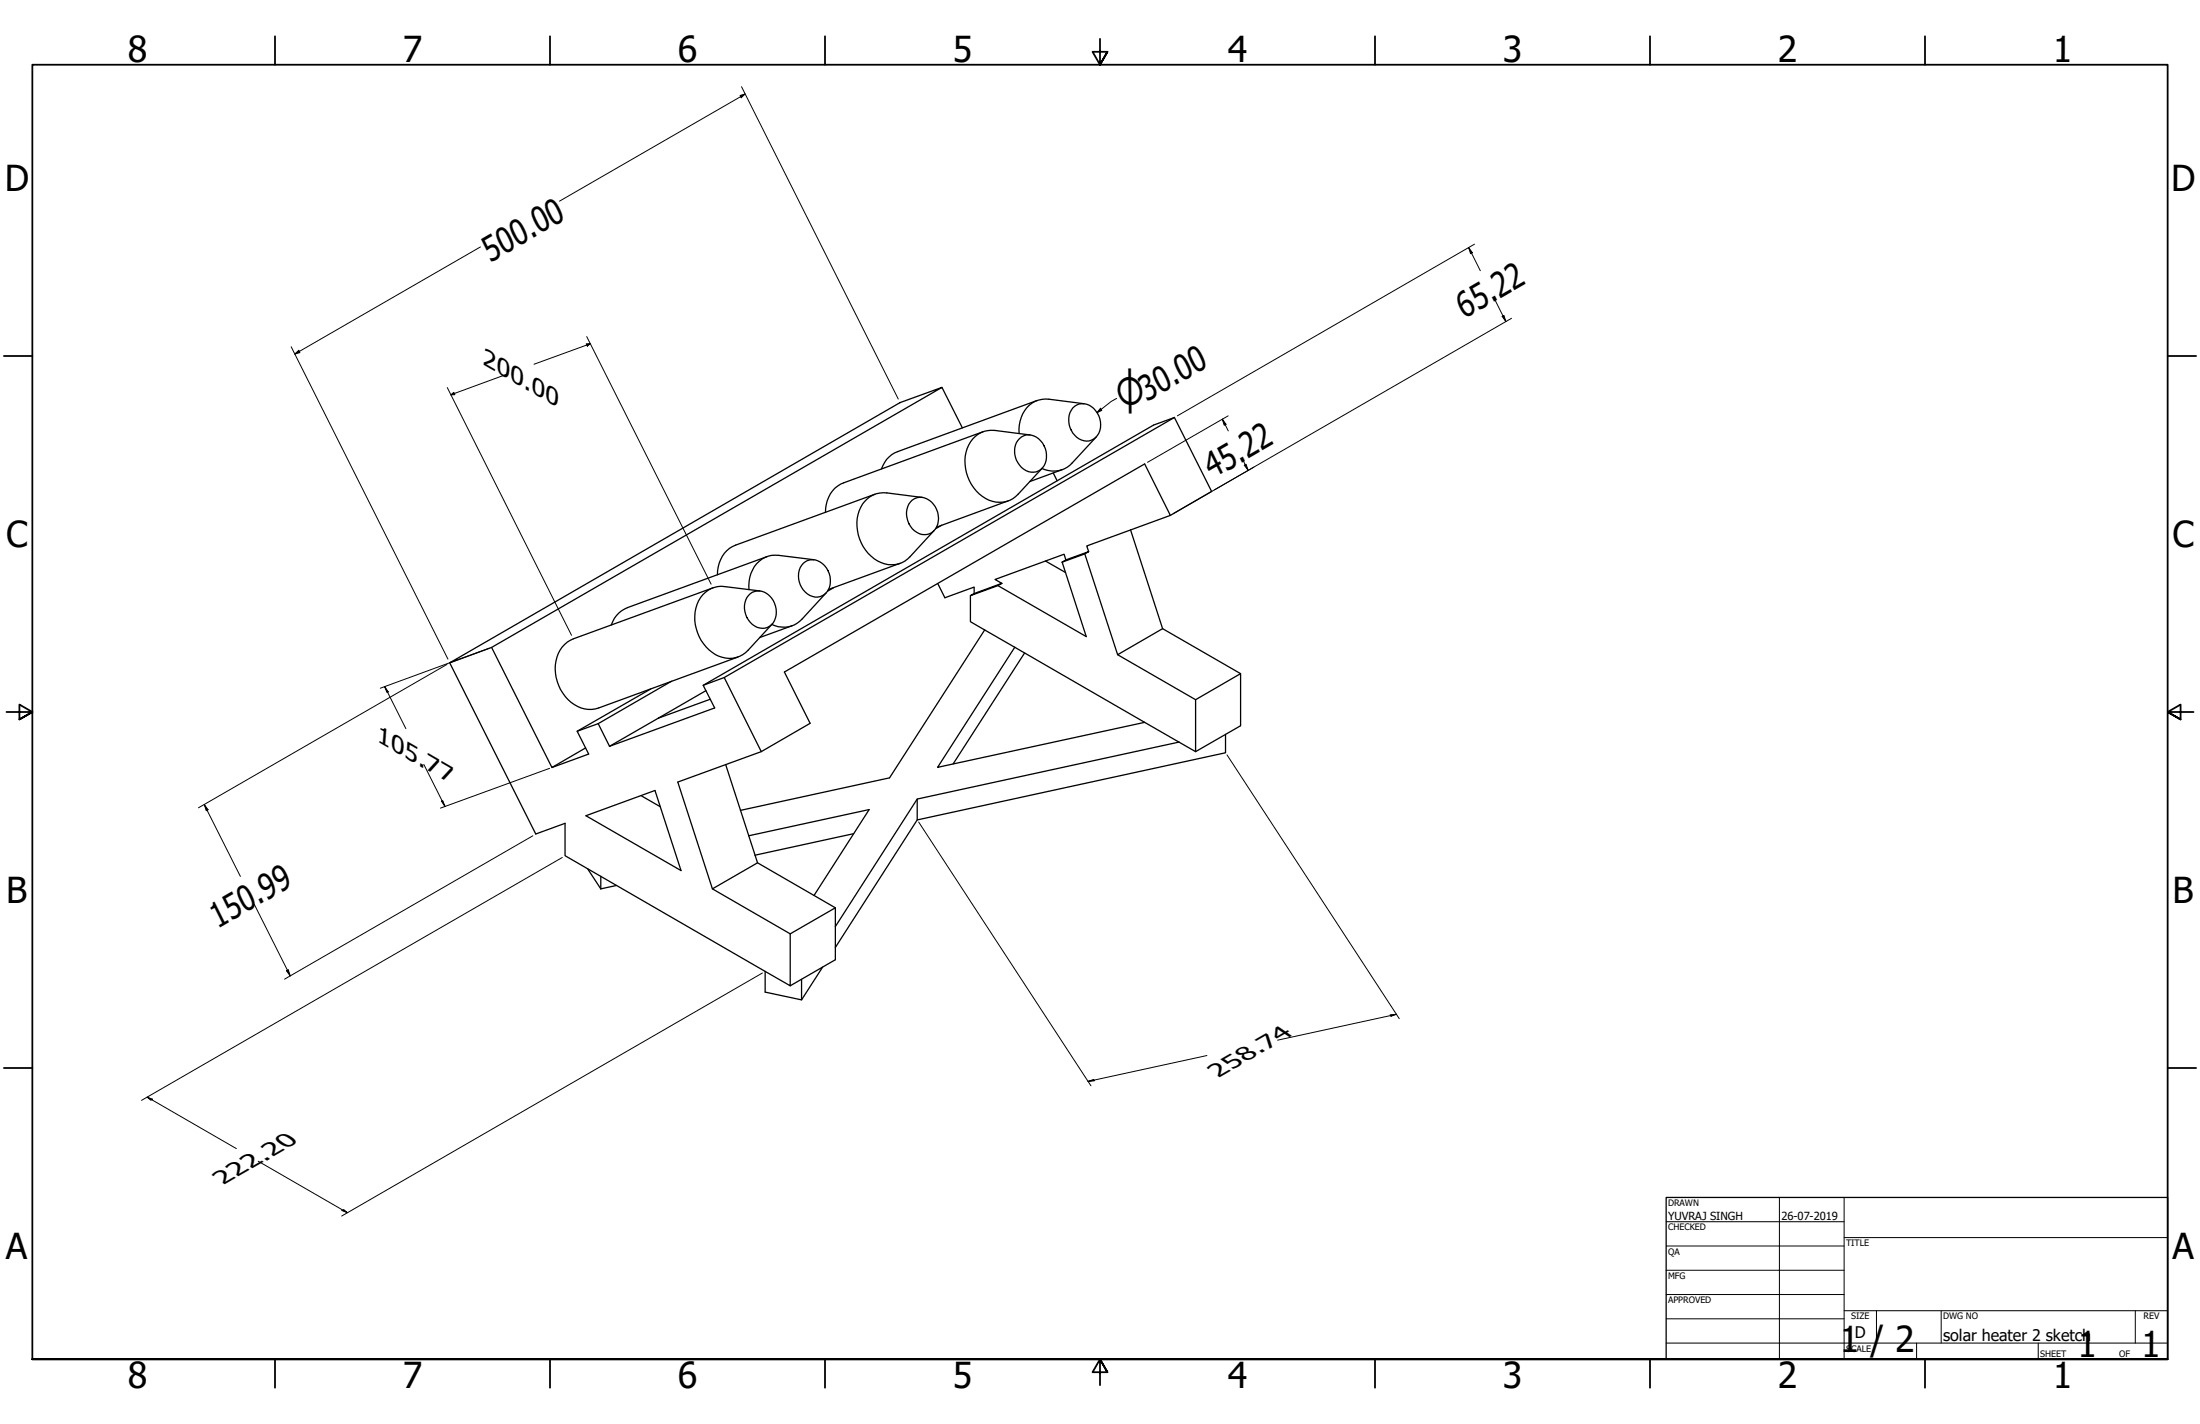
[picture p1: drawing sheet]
<svg xmlns="http://www.w3.org/2000/svg" width="864mm" height="559mm" viewBox="0 0 864 559" stroke-linecap="round" stroke-linejoin="round" font-family="sans-serif">
<!-- layer: Visible (ANSI) -->
<g fill="none" stroke="#000" stroke-width=".51">
<path d="M369.8 152l8 15.9M407.1 157.2l-54.7 20a10.7 10.7 0 0 0-6.4 6.8M425.6 158.4l-13.9-1.7a10.7 10.7 0 0 0-11.6 10.2l-.1 3.2M385.9 169.4l-54.7 20.1a11.7 11.7 0 0 0-7.2 11.5M400.2 172.1a5.9 5.9 0 0 1 9.1 1.8 8 8 0 0 1-.8 10.4 6.1 6.1 0 0 1-9-2.8 7.8 7.8 0 0 1 .7-9.4zM404.4 170.7l-13.9-1.8a10.7 10.7 0 0 0-11.6 10 16.5 16.5 0 0 0 10.7 17.8 9.7 9.7 0 0 0 10.1-2.8l9.4-10.2M421.1 160.1a6 6 0 0 1 9.7 2.1 7 7 0 0 1-3.3 10.8 8 8 0 0 1-7-12zM430.3 171.4l-9.4 10.3a10 10 0 0 1-11.9 2.1M461 163.8l-8.2 3-176.8 102.1 4.5 8.9-41.2 15.1M461 163.8l-176.7 102.1-8.3 3M461 163.8l14.6 29-16.2 9.4M343.5 193.9l-54.8 20a11.8 11.8 0 0 0-7.1 11.7"/>
<path d="M358.1 196.2a6.2 6.2 0 0 1 9.1 2.7 7.7 7.7 0 0 1-1.5 10.1 6.4 6.4 0 0 1-8.9-3.5 7.7 7.7 0 0 1 1.3-9.3zM361.9 195.2l-13.8-1.8a10.7 10.7 0 0 0-11.6 10.1 16.2 16.2 0 0 0 12.1 18.1 9.7 9.7 0 0 0 8.7-3.2l9.4-10.2M395.8 196.5l-28.2 10.4M413.4 185.6l1.6 3.1M417 184.3l-12.8 4.7M301.1 218.4l-54.8 20a10.7 10.7 0 0 0-6.3 6.8M319.5 219.6l-13.8-1.7a10.7 10.7 0 0 0-11.6 10.2l-.1 3.3M369.6 206.1l-2.4 1.4M418.4 219.7l-.7-2.2-27.1 9.9 2.7 1.5M425.8 217.4l12.9 39.5 17.7-10.2M427.4 216.5l-.8-2.3 32.8-12-10.1-20.1-141.4 81.6 10.1 20.1-19.2 11.2-14.5-29.1M443.8 208l12.6 38.7"/>
<path d="M279.8 230.7l-54.8 20a12.8 12.8 0 0 0-6.7 15.2 15.1 15.1 0 0 0 12.6 12.5l4.1-.6 54.8-20M293.8 233.7a5.7 5.7 0 0 1 9 .9 8.2 8.2 0 0 1 0 10.6 6 6 0 0 1-9-1.9 8.1 8.1 0 0 1 0-9.6zM298.3 231.9l-13.8-1.7a10.7 10.7 0 0 0-11.6 10 16.4 16.4 0 0 0 10.6 17.7 9.9 9.9 0 0 0 10.1-2.7l9.5-10.3M315.3 221a5.9 5.9 0 0 1 9.1 1.9 7.9 7.9 0 0 1-.7 10.3 6.2 6.2 0 0 1-9-2.6 8 8 0 0 1 .6-9.6zM324.3 232.7l-9.5 10.3a9.9 9.9 0 0 1-11.8 2M327.2 230.6l-2.4 1.4M353.4 221l-28.2 10.3M368.1 229l2.8 5.6 11.5-4.2v2.5M380.9 233.7l1.5-.8 10.9-4-1.6 .9zM380.9 233.7v10.3l5.6 3.2M410.4 220.2l7.9 4.5M416.9 220.6l1.5-.9 9-3.2-1.6 .9z"/>
<path d="M416.9 220.6l9.5 29.2-34.7-20M193 254.1l23.7 47.1 13.2-7.7M311 245.6l-12.8 4.6M386.5 247.2l76.3 44M386.5 247.2l-37.3 58-58.6 12.8M398.3 254l-30.3 47.1 81.3-17.6M402.2 256.2l-28.1 43.6M438.7 256.9l30.6 17.7v20.4l-6.5-3.8M456.4 246.7l30.6 17.7v20.4l-17.7 10.2M176.5 260.1l176.8-102.1 16.5-6-176.8 102.1zM176.5 260.1l33.8 67.2 11.5-4.2v12.7l88.4 51v-20.3l-30.5-17.7M255.4 270.4l-28.8 16.6 4.5 8.9-14.4 5.3"/>
<path d="M263.6 267.3l-28.8 16.7M277.1 271l-18.7 10.8M278.8 274.4l-20.4 7.4M487 264.4l-17.7 10.2M234.8 284l4.5 8.9M234.8 284l-8.2 3M258.4 281.8l-19.1 11.1M298.8 295l-32.7 11.9 13.6 41.9 17.7-10.2-12.5-38.6M481.1 288.2v7.2l-121.1 26.4v-8.2l102.8-22.4M251.7 312.2l7.4 4.3M360 313.6l-32.1 50M230 320.1l27.1-9.9 10.2 31.4z"/>
<path d="M293.9 328l47.3-10.3-21.7 33.7M297.4 338.6l30.5 17.6M335.1 327.2l-38.7 8.4M360 321.8l-32.1 50M230.6 340.9l5.2 7.9M235.8 343.9v4.9M242 347.5l-6.2 1.3M310.2 366.5l17.7-10.3v20.4l-17.7 10.2M322.9 379.5l-8.3 12.9-14.2-3.1v-8.1M314.6 384.3v8.1"/>
</g>
<!-- layer: Border (ANSI) -->
<g fill="none" stroke="#000" stroke-width=".7">
<path d="M107.9 14.2v11.2M215.9 14.2v11.2M323.8 14.2v11.2M431.8 15.2v10.2l-2.9-5.1h5.8l-2.9 5.1 2.9-5.1M539.8 14.2v11.2M647.7 14.2v11.2M755.6 14.2v11.2M1.5 139.7h11.2M850.9 139.7h11.2M2.5 279.4h10.2l-5.1-2.9v5.8l5.1-2.9-5.1 2.9M861.1 279.4h-10.2l5.1-2.9v5.8l-5.1-2.9 5.1 2.9M1.5 419.1h11.2"/>
<path d="M850.9 419.1h11.2M12.7 533.4v-508h838.2v508h-838.2h838.2M107.9 533.4v11.2M215.9 533.4v11.2M323.8 533.4v11.2M434.7 538.5l-2.9-5.1 2.9 5.1h-5.8l2.9-5.1v10.2M539.8 533.4v11.2M647.7 533.4v11.2M755.6 533.4v11.2"/>
</g>
<!-- layer: Title (ANSI) -->
<g fill="none" stroke="#000" stroke-width=".39">
<path d="M654 479.4h69.9M698.5 469.9v63.5M723.9 469.9v63.5M654 488.9h69.9M654 498.5h69.9M723.9 485.6h127M654 508h69.9M654 517.5h69.9M723.9 514.3h127M736.6 514.3v12.7M762 514.3v12.7M838.2 514.3v12.7"/>
<path d="M654 527h196.9M752.3 527v6.4M800.1 527v6.4"/>
</g>
<path d="M654 469.9h196.9v63.5h-196.9z" fill="none" stroke="#000" stroke-width=".51"/>
<!-- layer: Dimension (ANSI) -->
<g fill="none" stroke="#000" stroke-width=".39">
<path d="M290.5 37.5l2-.6-1.5 1.5zM291.1 34l61.5 122.6M292.5 36.9l-72.9 42M188.6 96.9l-72.9 42M576.5 97.2l1.5 2-.7 .4zM576.5 97.2l4.6 9M578.8 95.8l-116.6 67.4M586.5 117.1l4.6 9.1M114.3 136.1l61.5 122.5M115.7 138.9l1.6-1.4 .4 .9zM230.1 134.9h1.6l-1.1 .9zM230.3 132.1l48.8 97.1"/>
<path d="M231.7 134.9l-22.1 8M589.7 124.1l.7-.3 .7 2.4zM593.3 124.9l-116.5 67.3M175.6 152.1l48.7 97.2M177 154.9l1.1-.9 .5 .9zM199.1 146.8l-22.1 8.1M438.3 156.3l-2.1 1.2-5.5 4.4M432 160.2l.5 .8-1.8 .9zM479.8 164.5l1.5 2-.7 .4zM479.8 164.5l2.4 4.6M482.1 163.2l-31.6 18.2M487.6 180l2.4 4.6"/>
<path d="M488.4 182.6l.7-.4 .9 2.4zM492.2 183.3l-31.6 18.2M192.1 254.4l-42.8 15.7M151 269.4l1.4 2.1-.5 .2zM151 269.4l8.3 16.5M175.5 260.7l-97.6 56.3M166.4 300l8.3 16.5M481.6 296.2l67.7 103.5M80.2 315.7l1.5 2.1-.7 .3zM80.2 315.7l14.2 28.2M173.3 314.4l.5-.2 .9 2.3zM215.8 301.5l-42.9 15.6"/>
<path d="M209.2 328l-97.5 56.2M220.7 336.5l-165.1 95.3M360.6 322.6l67.6 103.5M99.8 354.8l14.1 28.2M112.5 380.9l.7-.4 .7 2.5zM299.3 381.8l-165.2 95.4M545.7 398.3l2.5-.3-2.2 .8zM548.2 398l-46.7 10.2M473.8 414.2l-46.7 10.2M57.8 430.5l2.1 .9-.7 .3zM57.8 430.5l35 20.2M427.1 424.4l2.2-.8 .3 .5z"/>
<path d="M101.3 455.7l35 20.2M134.2 475l.7-.3 1.4 1.2z"/>
</g>
<g fill="#000">
<path d="M290.5 37.5l2-.6-1.5 1.5z" fill-rule="evenodd"/>
<path d="M576.5 97.2l1.5 2-.7 .4z" fill-rule="evenodd"/>
<path d="M115.7 138.9l1.6-1.4 .4 .9z" fill-rule="evenodd"/>
<path d="M230.1 134.9h1.6l-1.1 .9z" fill-rule="evenodd"/>
<path d="M589.7 124.1l.7-.3 .7 2.4z" fill-rule="evenodd"/>
<path d="M177 154.9l1.1-.9 .5 .9z" fill-rule="evenodd"/>
<path d="M432 160.2l.5 .8-1.8 .9z" fill-rule="evenodd"/>
<path d="M479.8 164.5l1.5 2-.7 .4z" fill-rule="evenodd"/>
<path d="M488.4 182.6l.7-.4 .9 2.4z" fill-rule="evenodd"/>
<path d="M151 269.4l1.4 2.1-.5 .2z" fill-rule="evenodd"/>
<path d="M80.2 315.7l1.5 2.1-.7 .3z" fill-rule="evenodd"/>
<path d="M173.3 314.4l.5-.2 .9 2.3z" fill-rule="evenodd"/>
<path d="M112.5 380.9l.7-.4 .7 2.5z" fill-rule="evenodd"/>
<path d="M545.7 398.3l2.5-.3-2.2 .8z" fill-rule="evenodd"/>
<path d="M57.8 430.5l2.1 .9-.7 .3z" fill-rule="evenodd"/>
<path d="M427.1 424.4l2.2-.8 .3 .5z" fill-rule="evenodd"/>
<path d="M134.2 475l.7-.3 1.4 1.2z" fill-rule="evenodd"/>
</g>
<text font-size="14.4" x="441.3" y="160.7" transform="rotate(-30 441.3 160.7)">⌀30.00</text>
<g font-size="14">
<text x="50.2" y="24.4">8</text>
<text x="158.1" y="24.4">7</text>
<text x="266.1" y="24.4">6</text>
<text x="374" y="24.4">5</text>
<text x="482" y="24.4">4</text>
<text x="589.9" y="24.4">3</text>
<text x="697.9" y="24.4">2</text>
<text x="805.8" y="24.4">1</text>
<text x="1.8" y="74.9">D</text>
<text x="852.2" y="74.9">D</text>
<text x="2.4" y="214.6">C</text>
<text x="852.8" y="214.6">C</text>
<text x="2.5" y="354.3">B</text>
<text x="852.9" y="354.3">B</text>
<text x="2.3" y="494">A</text>
<text x="852.7" y="494">A</text>
<text x="722.2" y="530.4">1 / 2</text>
<text x="815.5" y="532.6">1</text>
<text x="840.5" y="532.6">1</text>
<text x="50.2" y="544.6">8</text>
<text x="158.1" y="544.6">7</text>
<text x="266.1" y="544.6">6</text>
<text x="374" y="544.6">5</text>
<text x="482" y="544.6">4</text>
<text x="589.9" y="544.6">3</text>
<text x="697.9" y="544.6">2</text>
<text x="805.8" y="544.6">1</text>
</g>
<g font-size="13.5">
<text x="192.4" y="103.1" transform="rotate(-30 192.4 103.1)">500.00</text>
<text x="574.8" y="125.3" transform="rotate(-30 574.8 125.3)">65.22</text>
<text x="475.9" y="188.2" transform="rotate(-30 475.9 188.2)">45.22</text>
<text x="85.3" y="364.5" transform="rotate(-30 85.3 364.5)">150.99</text>
</g>
<text font-size="9.1" x="189.4" y="142.8" transform="rotate(30 189.4 142.8)">200.00</text>
<g font-size="9">
<text x="147.9" y="290.8" transform="rotate(30 147.9 290.8)">105.77</text>
<text x="478.3" y="423.1" transform="rotate(-30 478.3 423.1)">258.74</text>
<text x="87.8" y="465.1" transform="rotate(-30 87.8 465.1)">222.20</text>
</g>
<g font-size="6.3">
<text x="728.1" y="524.9">D</text>
<text x="762.8" y="526.2">solar heater 2 sketch</text>
</g>
<g font-size="4.4">
<text x="654.8" y="478.6">YUVRAJ SINGH</text>
<text x="699.3" y="478.6">26-07-2019</text>
</g>
<g font-size="3.5">
<text x="654.8" y="473.2">DRAWN</text>
<text x="654.8" y="482.8">CHECKED</text>
<text x="724.7" y="488.9">TITLE</text>
<text x="654.8" y="492.3">QA</text>
<text x="654.8" y="501.8">MFG</text>
<text x="654.8" y="511.4">APPROVED</text>
<text x="726.7" y="517.7">SIZE</text>
<text x="762.8" y="517.7">DWG NO</text>
<text x="841.4" y="517.7">REV</text>
<text x="724.7" y="530.4">SCALE</text>
<text x="800.9" y="532.6">SHEET</text>
<text x="831.8" y="532.6">OF</text>
</g>
</svg>
